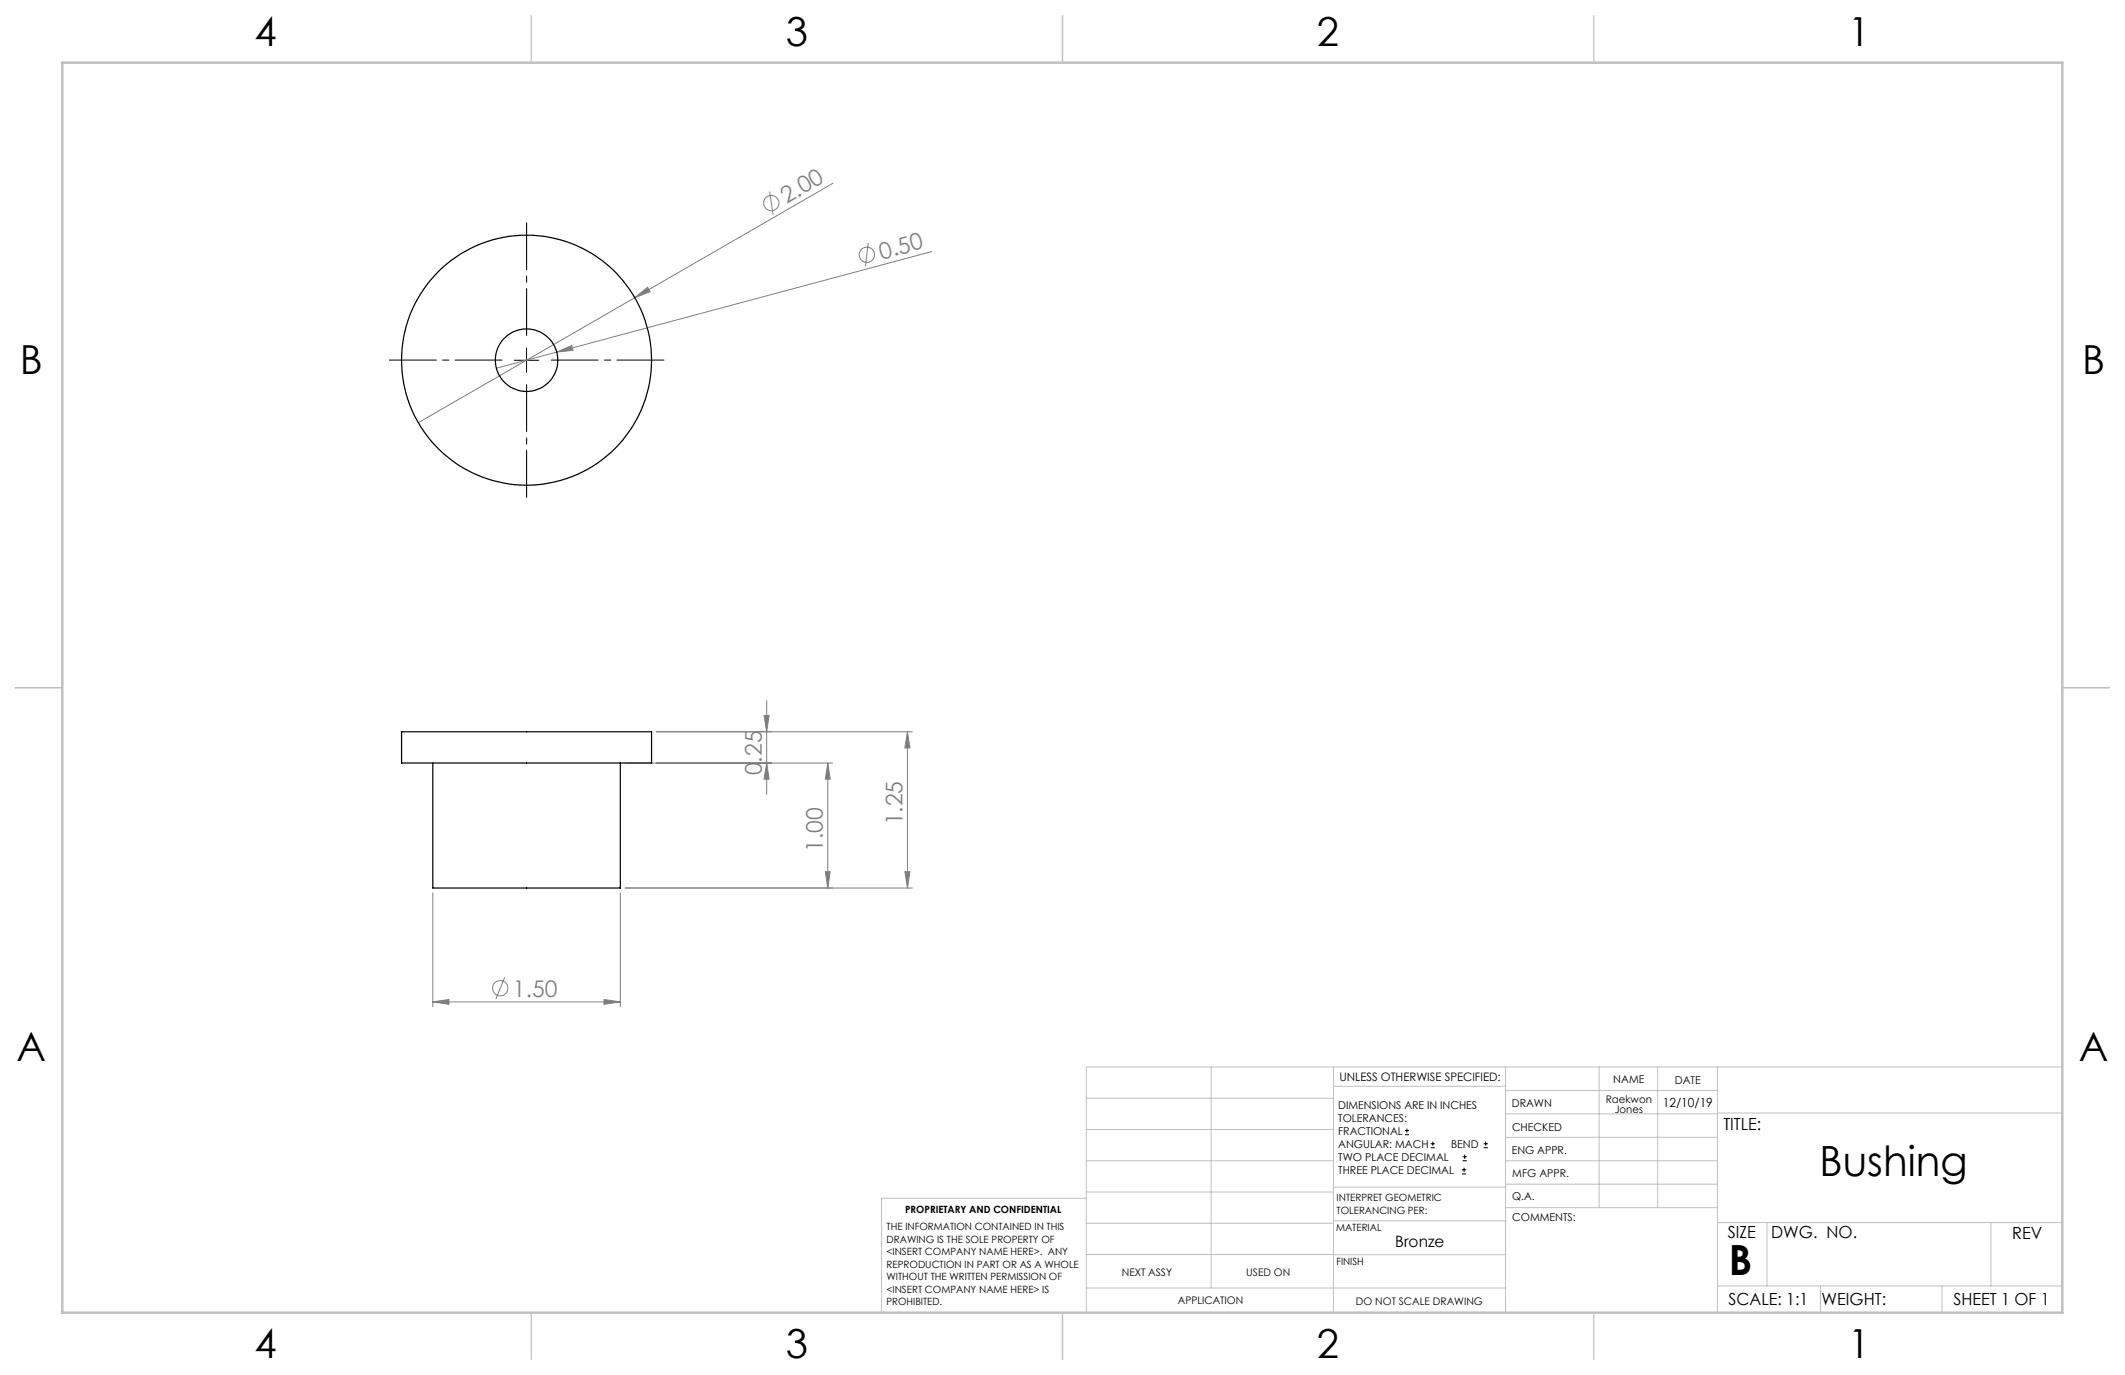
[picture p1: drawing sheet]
<svg xmlns="http://www.w3.org/2000/svg" width="432mm" height="279mm" viewBox="0 0 432 279" stroke-linecap="round" stroke-linejoin="round" font-family="sans-serif">
<g fill="none" stroke="#808080" stroke-width=".2">
<path d="M156.4 38.9l.7 4.7M169.3 37.2l-40.3 23.3M176.4 49.4l-.5 4.8M189.3 51.1l-88.4 23.7M113.1 71.5l3.1-1.3 .3 1zM129 60.5l2.6-2.1 .5 .9zM129 60.5l-44 25.4M127 155h42.2M133.4 148.7h52M155.3 145.4h1l-.5 3.3zM155.8 155l.5 3.3h-1zM155.8 142.3v19.1"/>
<path d="M168.2 155v25.4M168.2 155l.5 3.3h-1zM184.4 148.7l.5 3.3h-1zM184.4 148.7v31.7M167.7 177.1h1l-.5 3.3zM183.9 177.1h1l-.5 3.3zM87.9 181.4v23.2M102.6 198.6l-1.8 4.4M126 181.4v23.2M127 180.4h58.4M87.9 203.6l3.3-.5v1zM87.9 203.6h38.1"/>
<path d="M122.7 203.1l3.3 .5-3.3 .5z"/>
<circle cx="156.7" cy="41.3" r="1.55"/>
<circle cx="176.2" cy="51.8" r="1.56"/>
<circle cx="101.7" cy="200.8" r="1.56"/>
</g>
<g fill="none" stroke="#000" stroke-width=".2">
<path d="M104.5 73.2h5M107 70.7v5M285.5 230.6h.8M285.5 229.7h.8M285.9 229.3v.9M290.7 233.2h.8M290.7 232.4h.8M291.1 232v.8M297.1 238.5h.8M297.1 237.7h.8M297.2 235.9h.9M297.2 235.1h.9"/>
<path d="M297.5 237.3v.8M297.6 234.6v.9M301.5 233.2h.8M301.5 232.4h.8M301.9 232v.8"/>
</g>
<path d="M102 73.2h-22.9M107 68.2v-22.9M107 78.2v22.9M112 73.2h22.9" fill="none" stroke="#000" stroke-width=".2" stroke-dasharray="15.2 1.3 1.3 1.3" stroke-dashoffset="5.7"/>
<g fill="none" stroke="#c0c0c0" stroke-width=".2">
<path d="M246.1 216.8v44.9M271 216.8v49.9M305.9 216.8v49.9M324.9 216.8v28.6M336.8 216.8v28.6M349 216.8v49.9M419.1 216.8h-198.4v49.9M220.7 235.9h50.3M220.7 229.5h50.3M220.7 223.2h50.3M271 220.7h34.9M305.9 231.1h43.1"/>
<path d="M305.9 226.3h43.1M305.9 221.6h43.1M305.9 235.9h43.1M349 226.2h70.1M220.7 248.6h50.3M220.7 242.2h50.3M220.7 254.9h50.3M220.7 243.5h-41.6v23.2M271 255h34.9M271 248.1h35M271 241.2h35M305.9 240.6h43.1"/>
<path d="M306 245.4h43M349 248.4h70.1M359.1 248.4v12.9M404.6 248.4v12.9M220.7 261.7h85.2M349 261.3h70.1M369.9 261.3v5.4M394.6 261.3v5.4"/>
</g>
<path d="M108 3.2v9.5M215.9 3.2v9.5M323.8 3.2v9.5M3.1 139.7h9.6M419.1 139.7h9.5M108 266.7v9.6M215.9 266.7v9.6M323.8 266.7v9.6" fill="none" stroke="#c0c0c0" stroke-width=".25"/>
<path d="M12.7 12.7h406.4v254h-406.4z" fill="none" stroke="#c0c0c0" stroke-width=".5"/>
<g fill="#808080">
<path d="M113.1 71.5l3.1-1.3 .3 1z"/>
<path d="M129 60.5l2.6-2.1 .5 .9z"/>
<path d="M87.9 203.6l3.3-.5v1zM122.7 203.1l3.3 .5-3.3 .5z"/>
<path d="M184.4 148.7l.5 3.3h-1zM183.9 177.1h1l-.5 3.3z"/>
<path d="M155.3 145.4h1l-.5 3.3zM155.8 155l.5 3.3h-1zM168.2 155l.5 3.3h-1zM167.7 177.1h1l-.5 3.3z"/>
</g>
<g fill="none" stroke="#000" stroke-width=".25">
<path d="M81.6 148.7h50.8v6.3h-50.8zM87.9 155v25.4h38.1v-25.4"/>
<circle cx="107" cy="73.2" r="6.4"/>
<circle cx="107" cy="73.2" r="25.4"/>
</g>
<g font-size="8.5">
<text x="369.7" y="239">Bushing</text>
<text x="351.3" y="259">B</text>
</g>
<g font-size="8.1">
<text x="51.7" y="9.3">4</text>
<text x="159.7" y="9.3">3</text>
<text x="267.6" y="9.3">2</text>
<text x="375.6" y="9.3">1</text>
<text x="4" y="76">B</text>
<text x="423.1" y="76">B</text>
<text x="3.3" y="215.7">A</text>
<text x="422.4" y="215.7">A</text>
<text x="51.7" y="276">4</text>
<text x="159.7" y="276">3</text>
<text x="267.6" y="276">2</text>
<text x="375.6" y="276">1</text>
</g>
<g font-size="4.7" fill="#808080">
<text x="159.8" y="41.4" transform="rotate(-30 159.8 41.4)">2.00</text>
<text x="179.1" y="52.8" transform="rotate(-15 179.1 52.8)">0.50</text>
<text x="154.8" y="157.5" transform="rotate(-90 154.8 157.5)">0.25</text>
<text x="183.4" y="167.7" transform="rotate(-90 183.4 167.7)">1.25</text>
<text x="167.2" y="173.1" transform="rotate(-90 167.2 173.1)">1.00</text>
<text x="104.2" y="202.5">1.50</text>
</g>
<g font-size="3.4">
<text x="350.2" y="229.5">TITLE:</text>
<text x="351.1" y="251.6">SIZE</text>
<text x="359.9" y="251.6">DWG. NO.</text>
<text x="408.9" y="251.7">REV</text>
<text x="351.2" y="265.2">SCALE: 1:1</text>
<text x="370.1" y="265.3">WEIGHT:</text>
<text x="396.9" y="265.2">SHEET 1 OF 1</text>
</g>
<text font-size="3.2" x="283.5" y="253.3">Bronze</text>
<text font-size="2.5" x="337.9" y="224.9">12/10/19</text>
<text font-size="2.4" x="272.2" y="219.7">UNLESS OTHERWISE SPECIFIED:</text>
<g font-size="2.2">
<text x="327.8" y="220.1">NAME</text>
<text x="340.3" y="220.2">DATE</text>
<text x="271.9" y="225.3">DIMENSIONS ARE IN INCHES</text>
<text x="271.9" y="227.9">TOLERANCES:</text>
<text x="307.2" y="224.9">DRAWN</text>
<text x="271.9" y="230.6">FRACTIONAL</text>
<text x="271.9" y="233.2">ANGULAR: MACH</text>
<text x="294.9" y="233.2">BEND</text>
<text x="307.3" y="229.8">CHECKED</text>
<text x="271.9" y="235.9">TWO PLACE DECIMAL</text>
<text x="271.9" y="238.5">THREE PLACE DECIMAL</text>
<text x="307.2" y="234.5">ENG APPR.</text>
<text x="307.3" y="239.2">MFG APPR.</text>
<text x="307.3" y="243.9">Q.A.</text>
<text x="307.3" y="248.1">COMMENTS:</text>
</g>
<g font-size="2.1">
<text x="326.3" y="224.1">Raekwon</text>
<text x="328.1" y="226.2">Jones</text>
<text x="227.9" y="259.2">NEXT ASSY</text>
<text x="253.3" y="259.2">USED ON</text>
<text x="239.3" y="265">APPLICATION</text>
<text x="275.5" y="265.1">DO NOT SCALE DRAWING</text>
</g>
<g font-size="2">
<text x="271.6" y="244.1">INTERPRET GEOMETRIC</text>
<text x="180.2" y="250">THE INFORMATION CONTAINED IN THIS</text>
<text x="183.9" y="246.4">PROPRIETARY AND CONFIDENTIAL</text>
<text x="271.5" y="250.2">MATERIAL</text>
<text x="271.6" y="246.6">TOLERANCING PER:</text>
<text x="180.2" y="252.5">DRAWING IS THE SOLE PROPERTY OF</text>
<text x="180.2" y="255.1">&lt;INSERT COMPANY NAME HERE&gt;. ANY</text>
<text x="180.2" y="257.6">REPRODUCTION IN PART OR AS A WHOLE</text>
<text x="271.5" y="257">FINISH</text>
<text x="180.2" y="260.1">WITHOUT THE WRITTEN PERMISSION OF</text>
<text x="180.2" y="262.6">&lt;INSERT COMPANY NAME HERE&gt; IS</text>
<text x="180.2" y="265.2">PROHIBITED.</text>
</g>
</svg>
